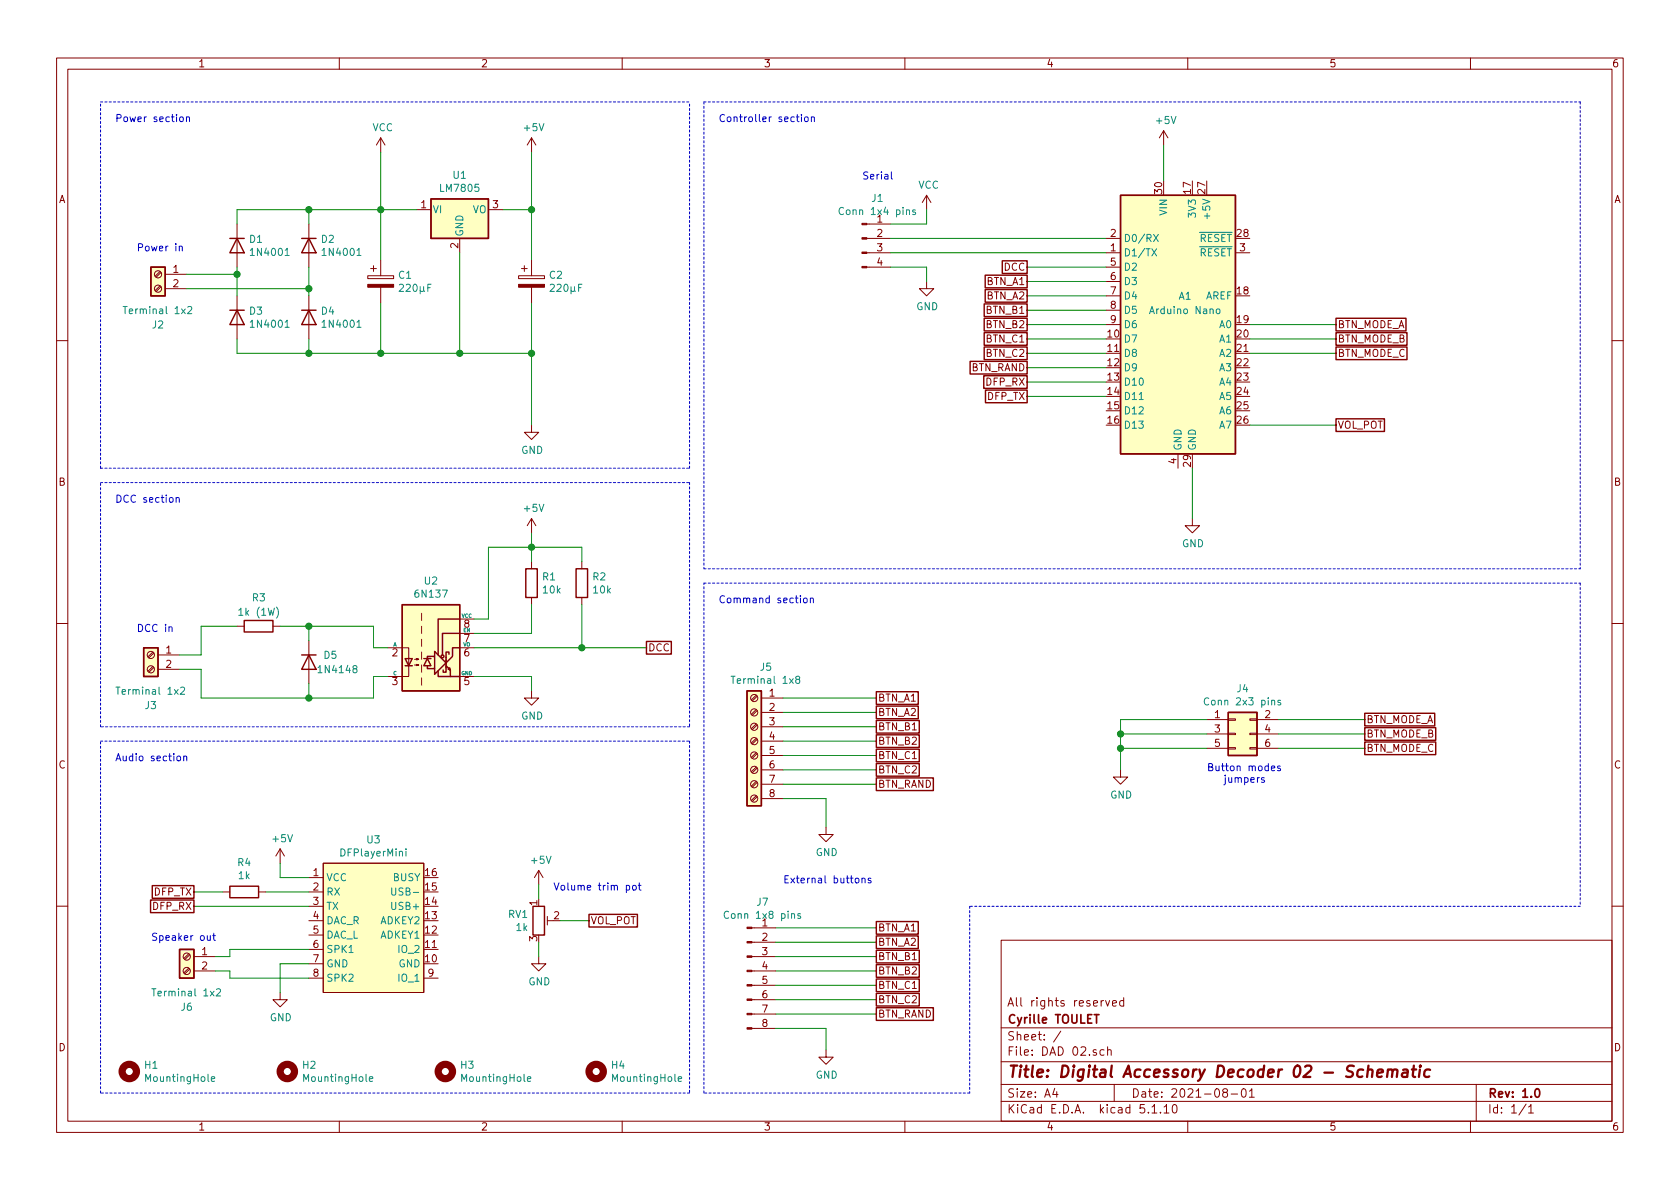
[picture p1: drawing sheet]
EESchema Schematic File Version 4
EELAYER 30 0
EELAYER END
$Descr A4 11693 8268
encoding utf-8
Sheet 1 1
Title "Digital Accessory Decoder 02 - Schematic"
Date "2021-08-01"
Rev "1.0"
Comp "Cyrille TOULET"
Comment1 "All rights reserved"
Comment2 ""
Comment3 ""
Comment4 ""
$EndDescr
$Comp
L MCU_Module:Arduino_Nano_v2.x A1
U 1 1
P 8200 2250
F 0 "A1" H 8250 2450 50  0000 C CNN
F 1 "Arduino Nano" H 8250 2350 50  0000 C CNN
F 2 "Module:Arduino_Nano" H 8200 2250 50  0001 C CIN
F 3 "https://www.arduino.cc/en/uploads/Main/ArduinoNanoManual23.pdf" H 8200 2250 50  0001 C CNN
	1    8200 2250
	1    0    0    -1  
$EndComp
$Comp
L Connector:Screw_Terminal_01x02 J2
U 1 1
P 1100 1900
F 0 "J2" H 1100 1550 50  0000 C CNN
F 1 "Terminal 1x2" H 1100 1650 50  0000 C CNN
F 2 "TerminalBlock:TerminalBlock_bornier-2_P5.08mm" H 1100 1900 50  0001 C CNN
F 3 "~" H 1100 1900 50  0001 C CNN
	1    1100 1900
	-1   0    0    -1  
$EndComp
$Comp
L Diode:1N4001 D1
U 1 1
P 1650 1700
F 0 "D1" V 1604 1780 50  0000 L CNN
F 1 "1N4001" V 1695 1780 50  0000 L CNN
F 2 "Diode_THT:D_DO-41_SOD81_P10.16mm_Horizontal" H 1650 1525 50  0001 C CNN
F 3 "http://www.vishay.com/docs/88503/1n4001.pdf" H 1650 1700 50  0001 C CNN
	1    1650 1700
	0    1    1    0   
$EndComp
$Comp
L Diode:1N4001 D3
U 1 1
P 1650 2200
F 0 "D3" V 1604 2280 50  0000 L CNN
F 1 "1N4001" V 1695 2280 50  0000 L CNN
F 2 "Diode_THT:D_DO-41_SOD81_P10.16mm_Horizontal" H 1650 2025 50  0001 C CNN
F 3 "http://www.vishay.com/docs/88503/1n4001.pdf" H 1650 2200 50  0001 C CNN
	1    1650 2200
	0    1    1    0   
$EndComp
$Comp
L Diode:1N4001 D2
U 1 1
P 2150 1700
F 0 "D2" V 2104 1780 50  0000 L CNN
F 1 "1N4001" V 2195 1780 50  0000 L CNN
F 2 "Diode_THT:D_DO-41_SOD81_P10.16mm_Horizontal" H 2150 1525 50  0001 C CNN
F 3 "http://www.vishay.com/docs/88503/1n4001.pdf" H 2150 1700 50  0001 C CNN
	1    2150 1700
	0    1    1    0   
$EndComp
$Comp
L Diode:1N4001 D4
U 1 1
P 2150 2200
F 0 "D4" V 2104 2280 50  0000 L CNN
F 1 "1N4001" V 2195 2280 50  0000 L CNN
F 2 "Diode_THT:D_DO-41_SOD81_P10.16mm_Horizontal" H 2150 2025 50  0001 C CNN
F 3 "http://www.vishay.com/docs/88503/1n4001.pdf" H 2150 2200 50  0001 C CNN
	1    2150 2200
	0    1    1    0   
$EndComp
$Comp
L Device:C_Polarized C1
U 1 1
P 2650 1950
F 0 "C1" H 2768 1996 50  0000 L CNN
F 1 "220µF" H 2768 1905 50  0000 L CNN
F 2 "Capacitor_THT:CP_Radial_D6.3mm_P2.50mm" H 2688 1800 50  0001 C CNN
F 3 "~" H 2650 1950 50  0001 C CNN
	1    2650 1950
	1    0    0    -1  
$EndComp
$Comp
L Regulator_Linear:LM7805_TO220 U1
U 1 1
P 3200 1450
F 0 "U1" H 3200 1692 50  0000 C CNN
F 1 "LM7805" H 3200 1601 50  0000 C CNN
F 2 "Package_TO_SOT_THT:TO-220-3_Vertical" H 3200 1675 50  0001 C CIN
F 3 "https://www.onsemi.cn/PowerSolutions/document/MC7800-D.PDF" H 3200 1400 50  0001 C CNN
	1    3200 1450
	1    0    0    -1  
$EndComp
$Comp
L Isolator:6N137 U2
U 1 1
P 3000 4500
F 0 "U2" H 3000 4967 50  0000 C CNN
F 1 "6N137" H 3000 4876 50  0000 C CNN
F 2 "Package_DIP:DIP-8_W7.62mm" H 3000 4000 50  0001 C CNN
F 3 "https://docs.broadcom.com/docs/AV02-0940EN" H 2150 5050 50  0001 C CNN
	1    3000 4500
	1    0    0    -1  
$EndComp
$Comp
L Diode:1N4148 D5
U 1 1
P 2150 4600
F 0 "D5" V 2100 4750 50  0000 C CNN
F 1 "1N4148" V 2200 4800 50  0000 C CNN
F 2 "Diode_THT:D_DO-35_SOD27_P7.62mm_Horizontal" H 2150 4425 50  0001 C CNN
F 3 "https://assets.nexperia.com/documents/data-sheet/1N4148_1N4448.pdf" H 2150 4600 50  0001 C CNN
	1    2150 4600
	0    1    1    0   
$EndComp
$Comp
L Device:R R3
U 1 1
P 1800 4350
F 0 "R3" V 1600 4300 50  0000 L CNN
F 1 "1k (1W)" V 1700 4200 50  0000 L CNN
F 2 "Resistor_THT:R_Axial_DIN0309_L9.0mm_D3.2mm_P12.70mm_Horizontal" V 1730 4350 50  0001 C CNN
F 3 "~" H 1800 4350 50  0001 C CNN
	1    1800 4350
	0    1    1    0   
$EndComp
$Comp
L Device:R R1
U 1 1
P 3700 4050
F 0 "R1" H 3770 4096 50  0000 L CNN
F 1 "10k" H 3770 4005 50  0000 L CNN
F 2 "Resistor_THT:R_Axial_DIN0207_L6.3mm_D2.5mm_P10.16mm_Horizontal" V 3630 4050 50  0001 C CNN
F 3 "~" H 3700 4050 50  0001 C CNN
	1    3700 4050
	1    0    0    -1  
$EndComp
$Comp
L Device:R R2
U 1 1
P 4050 4050
F 0 "R2" H 4120 4096 50  0000 L CNN
F 1 "10k" H 4120 4005 50  0000 L CNN
F 2 "Resistor_THT:R_Axial_DIN0207_L6.3mm_D2.5mm_P10.16mm_Horizontal" V 3980 4050 50  0001 C CNN
F 3 "~" H 4050 4050 50  0001 C CNN
	1    4050 4050
	1    0    0    -1  
$EndComp
$Comp
L Connector:Screw_Terminal_01x02 J3
U 1 1
P 1050 4550
F 0 "J3" H 1050 4200 50  0000 C CNN
F 1 "Terminal 1x2" H 1050 4300 50  0000 C CNN
F 2 "TerminalBlock:TerminalBlock_bornier-2_P5.08mm" H 1050 4550 50  0001 C CNN
F 3 "~" H 1050 4550 50  0001 C CNN
	1    1050 4550
	-1   0    0    -1  
$EndComp
Wire Wire Line
	1650 2050 1650 1900
Wire Wire Line
	2150 2050 2150 2000
$Comp
L Device:C_Polarized C2
U 1 1
P 3700 1950
F 0 "C2" H 3818 1996 50  0000 L CNN
F 1 "220µF" H 3818 1905 50  0000 L CNN
F 2 "Capacitor_THT:CP_Radial_D6.3mm_P2.50mm" H 3738 1800 50  0001 C CNN
F 3 "~" H 3700 1950 50  0001 C CNN
	1    3700 1950
	1    0    0    -1  
$EndComp
Wire Wire Line
	1300 1900 1650 1900
Connection ~ 1650 1900
Wire Wire Line
	1650 1900 1650 1850
Wire Wire Line
	1300 2000 2150 2000
Connection ~ 2150 2000
Wire Wire Line
	2150 2000 2150 1850
Wire Wire Line
	1650 1550 1650 1450
Wire Wire Line
	1650 1450 2150 1450
Wire Wire Line
	2150 1450 2150 1550
Wire Wire Line
	2150 1450 2650 1450
Wire Wire Line
	2650 1450 2650 1800
Connection ~ 2150 1450
Wire Wire Line
	1650 2350 1650 2450
Wire Wire Line
	1650 2450 2150 2450
Wire Wire Line
	2150 2450 2150 2350
Wire Wire Line
	2650 2450 2650 2100
Connection ~ 2150 2450
Wire Wire Line
	3700 1450 3700 1800
Wire Wire Line
	3700 2450 3700 2100
Wire Wire Line
	2150 2450 2650 2450
Connection ~ 2650 2450
Wire Wire Line
	2650 2450 3200 2450
Wire Wire Line
	2650 1450 2900 1450
Connection ~ 2650 1450
Wire Wire Line
	3500 1450 3700 1450
Wire Wire Line
	3200 1750 3200 2450
Connection ~ 3200 2450
Wire Wire Line
	3200 2450 3700 2450
$Comp
L power:VCC #PWR02
U 1 1
P 2650 1050
F 0 "#PWR02" H 2650 900 50  0001 C CNN
F 1 "VCC" H 2665 1223 50  0000 C CNN
F 2 "" H 2650 1050 50  0001 C CNN
F 3 "" H 2650 1050 50  0001 C CNN
	1    2650 1050
	1    0    0    -1  
$EndComp
$Comp
L power:+5V #PWR03
U 1 1
P 3700 1050
F 0 "#PWR03" H 3700 900 50  0001 C CNN
F 1 "+5V" H 3715 1223 50  0000 C CNN
F 2 "" H 3700 1050 50  0001 C CNN
F 3 "" H 3700 1050 50  0001 C CNN
	1    3700 1050
	1    0    0    -1  
$EndComp
$Comp
L power:GND #PWR06
U 1 1
P 3700 2950
F 0 "#PWR06" H 3700 2700 50  0001 C CNN
F 1 "GND" H 3705 2777 50  0000 C CNN
F 2 "" H 3700 2950 50  0001 C CNN
F 3 "" H 3700 2950 50  0001 C CNN
	1    3700 2950
	1    0    0    -1  
$EndComp
Wire Wire Line
	2650 1050 2650 1450
Wire Wire Line
	3700 1050 3700 1450
Connection ~ 3700 1450
Wire Wire Line
	3700 2950 3700 2450
Connection ~ 3700 2450
Wire Notes Line
	700  3250 700  700 
Text Notes 800  850  0    50   ~ 0
Power section
$Comp
L power:+5V #PWR08
U 1 1
P 3700 3700
F 0 "#PWR08" H 3700 3550 50  0001 C CNN
F 1 "+5V" H 3715 3873 50  0000 C CNN
F 2 "" H 3700 3700 50  0001 C CNN
F 3 "" H 3700 3700 50  0001 C CNN
	1    3700 3700
	1    0    0    -1  
$EndComp
$Comp
L power:GND #PWR09
U 1 1
P 3700 4800
F 0 "#PWR09" H 3700 4550 50  0001 C CNN
F 1 "GND" H 3705 4627 50  0000 C CNN
F 2 "" H 3700 4800 50  0001 C CNN
F 3 "" H 3700 4800 50  0001 C CNN
	1    3700 4800
	1    0    0    -1  
$EndComp
Wire Wire Line
	2150 4350 2150 4450
Wire Wire Line
	2700 4500 2600 4500
Wire Wire Line
	2600 4500 2600 4350
Connection ~ 2150 4350
Wire Wire Line
	2150 4750 2150 4850
Wire Wire Line
	2600 4850 2600 4700
Wire Wire Line
	2600 4700 2700 4700
Wire Wire Line
	1950 4350 2150 4350
Wire Wire Line
	2150 4350 2600 4350
Wire Wire Line
	2150 4850 2600 4850
Wire Wire Line
	1400 4550 1400 4350
Wire Wire Line
	1400 4350 1650 4350
Wire Wire Line
	1250 4550 1400 4550
Wire Wire Line
	1250 4650 1400 4650
Wire Wire Line
	1400 4650 1400 4850
Wire Wire Line
	1400 4850 2150 4850
Connection ~ 2150 4850
Wire Wire Line
	3300 4300 3400 4300
Wire Wire Line
	3400 4300 3400 3800
Wire Wire Line
	3700 4400 3700 4200
Wire Wire Line
	4050 4500 4050 4200
Wire Wire Line
	3300 4400 3700 4400
Wire Wire Line
	3300 4500 4050 4500
Wire Wire Line
	3400 3800 3700 3800
Wire Wire Line
	4050 3800 4050 3900
Wire Wire Line
	3700 3900 3700 3800
Connection ~ 3700 3800
Wire Wire Line
	3700 3800 4050 3800
Wire Wire Line
	3700 3800 3700 3700
Wire Wire Line
	3700 4700 3700 4800
Wire Wire Line
	3300 4700 3700 4700
Text GLabel 4500 4500 2    50   UnSpc ~ 0
DCC
Wire Wire Line
	4500 4500 4050 4500
Connection ~ 4050 4500
Text GLabel 7150 1850 0    50   UnSpc ~ 0
DCC
Wire Wire Line
	7150 1850 7700 1850
$Comp
L power:+5V #PWR01
U 1 1
P 8100 1000
F 0 "#PWR01" H 8100 850 50  0001 C CNN
F 1 "+5V" H 8115 1173 50  0000 C CNN
F 2 "" H 8100 1000 50  0001 C CNN
F 3 "" H 8100 1000 50  0001 C CNN
	1    8100 1000
	1    0    0    -1  
$EndComp
$Comp
L power:GND #PWR07
U 1 1
P 8300 3600
F 0 "#PWR07" H 8300 3350 50  0001 C CNN
F 1 "GND" H 8305 3427 50  0000 C CNN
F 2 "" H 8300 3600 50  0001 C CNN
F 3 "" H 8300 3600 50  0001 C CNN
	1    8300 3600
	1    0    0    -1  
$EndComp
Wire Wire Line
	8100 1250 8100 1000
Wire Wire Line
	8300 3250 8300 3600
Wire Notes Line
	700  3350 4800 3350
Wire Notes Line
	4800 3350 4800 5050
Wire Notes Line
	700  5050 700  3350
Text Notes 800  3500 0    50   ~ 0
DCC section
Wire Notes Line
	4800 3250 4800 700 
Wire Notes Line
	700  3250 4800 3250
Text Notes 5000 850  0    50   ~ 0
Controller section
Text Notes 950  4400 0    50   ~ 0
DCC in
Text Notes 950  1750 0    50   ~ 0
Power in
Wire Notes Line
	700  700  4800 700 
Wire Notes Line
	4800 5050 700  5050
$Comp
L power:GND #PWR05
U 1 1
P 6450 1950
F 0 "#PWR05" H 6450 1700 50  0001 C CNN
F 1 "GND" H 6455 1777 50  0000 C CNN
F 2 "" H 6450 1950 50  0001 C CNN
F 3 "" H 6450 1950 50  0001 C CNN
	1    6450 1950
	1    0    0    -1  
$EndComp
$Comp
L power:VCC #PWR04
U 1 1
P 6450 1450
F 0 "#PWR04" H 6450 1300 50  0001 C CNN
F 1 "VCC" H 6465 1623 50  0000 C CNN
F 2 "" H 6450 1450 50  0001 C CNN
F 3 "" H 6450 1450 50  0001 C CNN
	1    6450 1450
	1    0    0    -1  
$EndComp
Wire Wire Line
	6450 1550 6450 1450
Wire Wire Line
	6450 1850 6450 1950
Text Notes 6000 1250 0    50   ~ 0
Serial
$Comp
L Connector:Conn_01x04_Male J1
U 1 1
P 6000 1650
F 0 "J1" H 6108 1931 50  0000 C CNN
F 1 "Conn 1x4 pins" H 6108 1840 50  0000 C CNN
F 2 "Connector_PinHeader_2.54mm:PinHeader_1x04_P2.54mm_Vertical" H 6000 1650 50  0001 C CNN
F 3 "~" H 6000 1650 50  0001 C CNN
	1    6000 1650
	1    0    0    -1  
$EndComp
Wire Wire Line
	6200 1550 6450 1550
Wire Wire Line
	6200 1650 7700 1650
Wire Wire Line
	6200 1750 7700 1750
Wire Wire Line
	6200 1850 6450 1850
$Comp
L Mechanical:MountingHole H1
U 1 1
P 900 7450
F 0 "H1" H 1000 7496 50  0000 L CNN
F 1 "MountingHole" H 1000 7405 50  0000 L CNN
F 2 "MountingHole:MountingHole_3.2mm_M3" H 900 7450 50  0001 C CNN
F 3 "~" H 900 7450 50  0001 C CNN
	1    900  7450
	1    0    0    -1  
$EndComp
$Comp
L Mechanical:MountingHole H2
U 1 1
P 2000 7450
F 0 "H2" H 2100 7496 50  0000 L CNN
F 1 "MountingHole" H 2100 7405 50  0000 L CNN
F 2 "MountingHole:MountingHole_3.2mm_M3" H 2000 7450 50  0001 C CNN
F 3 "~" H 2000 7450 50  0001 C CNN
	1    2000 7450
	1    0    0    -1  
$EndComp
$Comp
L Mechanical:MountingHole H3
U 1 1
P 3100 7450
F 0 "H3" H 3200 7496 50  0000 L CNN
F 1 "MountingHole" H 3200 7405 50  0000 L CNN
F 2 "MountingHole:MountingHole_3.2mm_M3" H 3100 7450 50  0001 C CNN
F 3 "~" H 3100 7450 50  0001 C CNN
	1    3100 7450
	1    0    0    -1  
$EndComp
$Comp
L Mechanical:MountingHole H4
U 1 1
P 4150 7450
F 0 "H4" H 4250 7496 50  0000 L CNN
F 1 "MountingHole" H 4250 7405 50  0000 L CNN
F 2 "MountingHole:MountingHole_3.2mm_M3" H 4150 7450 50  0001 C CNN
F 3 "~" H 4150 7450 50  0001 C CNN
	1    4150 7450
	1    0    0    -1  
$EndComp
Text GLabel 7150 1950 0    50   UnSpc ~ 0
BTN_A1
Text GLabel 7150 2050 0    50   UnSpc ~ 0
BTN_A2
Text GLabel 7150 2150 0    50   UnSpc ~ 0
BTN_B1
Text GLabel 7150 2250 0    50   UnSpc ~ 0
BTN_B2
Text GLabel 7150 2350 0    50   UnSpc ~ 0
BTN_C1
Text GLabel 7150 2450 0    50   UnSpc ~ 0
BTN_C2
Text GLabel 7150 2550 0    50   UnSpc ~ 0
BTN_RAND
Text GLabel 7150 2650 0    50   UnSpc ~ 0
DFP_RX
Text GLabel 7150 2750 0    50   UnSpc ~ 0
DFP_TX
Text GLabel 9300 2250 2    50   UnSpc ~ 0
BTN_MODE_A
Wire Wire Line
	7150 1950 7700 1950
Wire Wire Line
	7700 2050 7150 2050
Wire Wire Line
	7150 2150 7700 2150
Wire Wire Line
	7150 2250 7700 2250
Wire Wire Line
	7700 2350 7150 2350
Wire Wire Line
	7150 2450 7700 2450
Wire Wire Line
	7700 2550 7150 2550
Wire Wire Line
	7150 2650 7700 2650
Wire Wire Line
	7150 2750 7700 2750
Text GLabel 9300 2350 2    50   UnSpc ~ 0
BTN_MODE_B
Text GLabel 9300 2450 2    50   UnSpc ~ 0
BTN_MODE_C
Text GLabel 9300 2950 2    50   UnSpc ~ 0
VOL_POT
Wire Wire Line
	8700 2250 9300 2250
Wire Wire Line
	9300 2350 8700 2350
Wire Wire Line
	8700 2450 9300 2450
Wire Wire Line
	9300 2950 8700 2950
$Comp
L Device:R_Potentiometer_Trim RV1
U 1 1
P 3750 6400
F 0 "RV1" H 3680 6446 50  0000 R CNN
F 1 "1k" H 3680 6355 50  0000 R CNN
F 2 "Potentiometer_THT:Potentiometer_ACP_CA9-H2,5_Horizontal" H 3750 6400 50  0001 C CNN
F 3 "~" H 3750 6400 50  0001 C CNN
	1    3750 6400
	1    0    0    -1  
$EndComp
$Comp
L Connector_Generic:Conn_02x03_Odd_Even J4
U 1 1
P 8600 5100
F 0 "J4" H 8650 5417 50  0000 C CNN
F 1 "Conn 2x3 pins" H 8650 5326 50  0000 C CNN
F 2 "Connector_PinHeader_2.54mm:PinHeader_2x03_P2.54mm_Vertical" H 8600 5100 50  0001 C CNN
F 3 "~" H 8600 5100 50  0001 C CNN
	1    8600 5100
	1    0    0    -1  
$EndComp
Text GLabel 9500 5000 2    50   UnSpc ~ 0
BTN_MODE_A
Text GLabel 9500 5100 2    50   UnSpc ~ 0
BTN_MODE_B
Text GLabel 9500 5200 2    50   UnSpc ~ 0
BTN_MODE_C
Wire Wire Line
	8900 5000 9500 5000
Wire Wire Line
	9500 5100 8900 5100
Wire Wire Line
	8900 5200 9500 5200
$Comp
L power:GND #PWR010
U 1 1
P 7800 5350
F 0 "#PWR010" H 7800 5100 50  0001 C CNN
F 1 "GND" H 7805 5177 50  0000 C CNN
F 2 "" H 7800 5350 50  0001 C CNN
F 3 "" H 7800 5350 50  0001 C CNN
	1    7800 5350
	1    0    0    -1  
$EndComp
Wire Wire Line
	8400 5000 7800 5000
Wire Wire Line
	7800 5000 7800 5100
Connection ~ 7800 5200
Wire Wire Line
	7800 5200 7800 5350
Wire Wire Line
	8400 5100 7800 5100
Connection ~ 7800 5100
Wire Wire Line
	7800 5100 7800 5200
Wire Wire Line
	7800 5200 8400 5200
$Comp
L power:GND #PWR014
U 1 1
P 3750 6650
F 0 "#PWR014" H 3750 6400 50  0001 C CNN
F 1 "GND" H 3755 6477 50  0000 C CNN
F 2 "" H 3750 6650 50  0001 C CNN
F 3 "" H 3750 6650 50  0001 C CNN
	1    3750 6650
	1    0    0    -1  
$EndComp
$Comp
L power:+5V #PWR013
U 1 1
P 3750 6150
F 0 "#PWR013" H 3750 6000 50  0001 C CNN
F 1 "+5V" H 3765 6323 50  0000 C CNN
F 2 "" H 3750 6150 50  0001 C CNN
F 3 "" H 3750 6150 50  0001 C CNN
	1    3750 6150
	1    0    0    -1  
$EndComp
Text GLabel 4100 6400 2    50   UnSpc ~ 0
VOL_POT
$Comp
L Connector:Screw_Terminal_01x08 J5
U 1 1
P 5250 5150
F 0 "J5" H 5168 5667 50  0000 C CNN
F 1 "Terminal 1x8" H 5168 5576 50  0000 C CNN
F 2 "TerminalBlock:TerminalBlock_bornier-8_P5.08mm" H 5250 5150 50  0001 C CNN
F 3 "~" H 5250 5150 50  0001 C CNN
	1    5250 5150
	-1   0    0    -1  
$EndComp
Text GLabel 6100 4850 2    50   UnSpc ~ 0
BTN_A1
Text GLabel 6100 4950 2    50   UnSpc ~ 0
BTN_A2
Text GLabel 6100 5050 2    50   UnSpc ~ 0
BTN_B1
Text GLabel 6100 5150 2    50   UnSpc ~ 0
BTN_B2
Text GLabel 6100 5250 2    50   UnSpc ~ 0
BTN_C1
Text GLabel 6100 5350 2    50   UnSpc ~ 0
BTN_C2
Text GLabel 6100 5450 2    50   UnSpc ~ 0
BTN_RAND
$Comp
L power:GND #PWR011
U 1 1
P 5750 5750
F 0 "#PWR011" H 5750 5500 50  0001 C CNN
F 1 "GND" H 5755 5577 50  0000 C CNN
F 2 "" H 5750 5750 50  0001 C CNN
F 3 "" H 5750 5750 50  0001 C CNN
	1    5750 5750
	1    0    0    -1  
$EndComp
Wire Wire Line
	5750 5750 5750 5550
Wire Wire Line
	5750 5550 5450 5550
Wire Wire Line
	5450 5450 6100 5450
Wire Wire Line
	6100 5350 5450 5350
Wire Wire Line
	5450 5250 6100 5250
Wire Wire Line
	5450 5150 6100 5150
Wire Wire Line
	5450 5050 6100 5050
Wire Wire Line
	5450 4950 6100 4950
Wire Wire Line
	5450 4850 6100 4850
$Comp
L Connector:Conn_01x08_Male J7
U 1 1
P 5200 6750
F 0 "J7" H 5308 7231 50  0000 C CNN
F 1 "Conn 1x8 pins" H 5308 7140 50  0000 C CNN
F 2 "Connector_PinHeader_2.54mm:PinHeader_1x08_P2.54mm_Vertical" H 5200 6750 50  0001 C CNN
F 3 "~" H 5200 6750 50  0001 C CNN
	1    5200 6750
	1    0    0    -1  
$EndComp
Text GLabel 6100 6450 2    50   UnSpc ~ 0
BTN_A1
Text GLabel 6100 6550 2    50   UnSpc ~ 0
BTN_A2
Text GLabel 6100 6650 2    50   UnSpc ~ 0
BTN_B1
Text GLabel 6100 6750 2    50   UnSpc ~ 0
BTN_B2
Text GLabel 6100 6850 2    50   UnSpc ~ 0
BTN_C1
Text GLabel 6100 6950 2    50   UnSpc ~ 0
BTN_C2
Text GLabel 6100 7050 2    50   UnSpc ~ 0
BTN_RAND
Wire Wire Line
	5400 6450 6100 6450
Wire Wire Line
	6100 6550 5400 6550
Wire Wire Line
	5400 6650 6100 6650
Wire Wire Line
	5400 6750 6100 6750
Wire Wire Line
	5400 6850 6100 6850
Wire Wire Line
	5400 6950 6100 6950
Wire Wire Line
	6100 7050 5400 7050
$Comp
L power:GND #PWR016
U 1 1
P 5750 7300
F 0 "#PWR016" H 5750 7050 50  0001 C CNN
F 1 "GND" H 5755 7127 50  0000 C CNN
F 2 "" H 5750 7300 50  0001 C CNN
F 3 "" H 5750 7300 50  0001 C CNN
	1    5750 7300
	1    0    0    -1  
$EndComp
Wire Wire Line
	5750 7300 5750 7150
Wire Wire Line
	5750 7150 5400 7150
Text Notes 5000 4200 0    50   ~ 0
Command section
Text GLabel 1350 6300 0    50   UnSpc ~ 0
DFP_RX
Text GLabel 1350 6200 0    50   UnSpc ~ 0
DFP_TX
$Comp
L DAD-02-rescue:DFPlayerMini-Audio U3
U 1 1
P 2600 6450
F 0 "U3" H 2600 7065 50  0000 C CNN
F 1 "DFPlayerMini" H 2600 6974 50  0000 C CNN
F 2 "Module:DFRobot_DFPlayerMini_DFR0299" H 2800 5450 50  0001 C CNN
F 3 "https://wiki.dfrobot.com/DFPlayer_Mini_SKU_DFR0299" H 2600 6450 50  0001 C CNN
	1    2600 6450
	1    0    0    -1  
$EndComp
$Comp
L power:GND #PWR015
U 1 1
P 1950 6900
F 0 "#PWR015" H 1950 6650 50  0001 C CNN
F 1 "GND" H 1955 6727 50  0000 C CNN
F 2 "" H 1950 6900 50  0001 C CNN
F 3 "" H 1950 6900 50  0001 C CNN
	1    1950 6900
	1    0    0    -1  
$EndComp
Wire Wire Line
	1950 6100 2150 6100
Wire Wire Line
	2150 6700 1950 6700
$Comp
L Device:R R4
U 1 1
P 1700 6200
F 0 "R4" V 1493 6200 50  0000 C CNN
F 1 "1k" V 1584 6200 50  0000 C CNN
F 2 "Resistor_THT:R_Axial_DIN0207_L6.3mm_D2.5mm_P10.16mm_Horizontal" V 1630 6200 50  0001 C CNN
F 3 "~" H 1700 6200 50  0001 C CNN
	1    1700 6200
	0    1    1    0   
$EndComp
$Comp
L Connector:Screw_Terminal_01x02 J6
U 1 1
P 1300 6650
F 0 "J6" H 1300 6300 50  0000 C CNN
F 1 "Terminal 1x2" H 1300 6400 50  0000 C CNN
F 2 "TerminalBlock:TerminalBlock_bornier-2_P5.08mm" H 1300 6650 50  0001 C CNN
F 3 "~" H 1300 6650 50  0001 C CNN
	1    1300 6650
	-1   0    0    -1  
$EndComp
Wire Wire Line
	1600 6800 1600 6750
Wire Wire Line
	1600 6750 1500 6750
Wire Wire Line
	1500 6650 1600 6650
Wire Wire Line
	1600 6650 1600 6600
Text Notes 1050 6550 0    50   ~ 0
Speaker out
Text Notes 3850 6200 0    50   ~ 0
Volume trim pot
Text Notes 8400 5450 0    50   ~ 0
Button modes \n   jumpers
Text Notes 5450 6150 0    50   ~ 0
External buttons
Text Notes 800  5300 0    50   ~ 0
Audio section
Wire Notes Line
	4900 700  4900 3950
Wire Wire Line
	1850 6200 2150 6200
Wire Wire Line
	1350 6200 1550 6200
Wire Wire Line
	1350 6300 2150 6300
Wire Wire Line
	1600 6800 2150 6800
Wire Wire Line
	1600 6600 2150 6600
$Comp
L power:+5V #PWR012
U 1 1
P 1950 6000
F 0 "#PWR012" H 1950 5850 50  0001 C CNN
F 1 "+5V" H 1965 6173 50  0000 C CNN
F 2 "" H 1950 6000 50  0001 C CNN
F 3 "" H 1950 6000 50  0001 C CNN
	1    1950 6000
	1    0    0    -1  
$EndComp
Wire Wire Line
	1950 6100 1950 6000
Wire Wire Line
	1950 6900 1950 6700
Wire Wire Line
	3900 6400 4100 6400
Wire Wire Line
	3750 6250 3750 6150
Wire Wire Line
	3750 6650 3750 6550
Wire Notes Line
	700  5150 4800 5150
Wire Notes Line
	4800 5150 4800 7600
Wire Notes Line
	4800 7600 700  7600
Wire Notes Line
	700  7600 700  5150
Wire Notes Line
	11000 700  11000 3950
Wire Notes Line
	4900 3950 11000 3950
Wire Notes Line
	4900 700  11000 700 
Wire Notes Line
	4900 4050 11000 4050
Wire Notes Line
	11000 4050 11000 6300
Wire Notes Line
	11000 6300 6750 6300
Wire Notes Line
	6750 6300 6750 7600
Wire Notes Line
	6750 7600 4900 7600
Wire Notes Line
	4900 7600 4900 4050
$EndSCHEMATC
